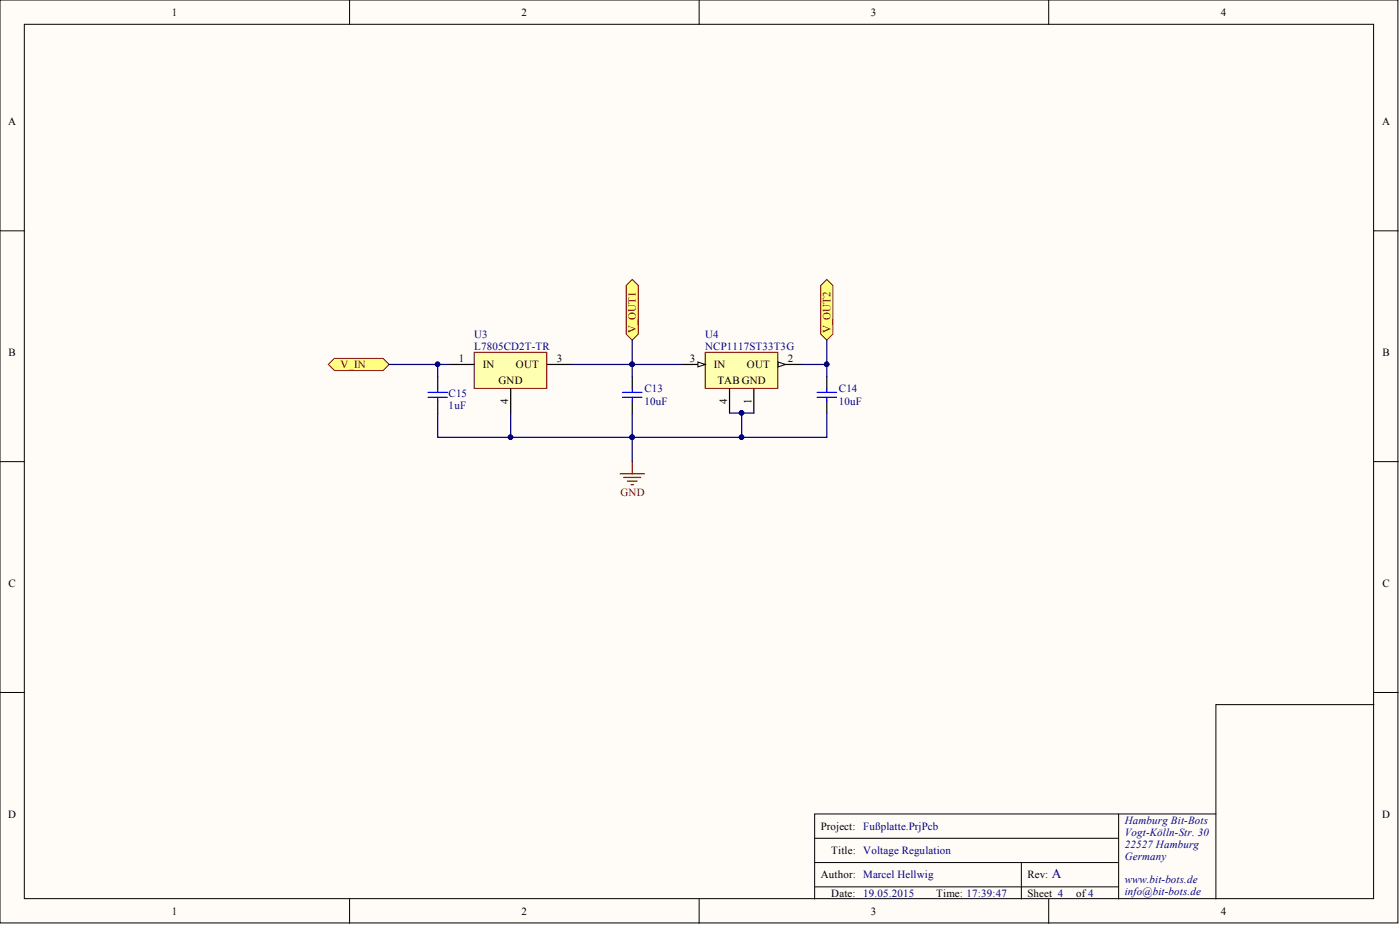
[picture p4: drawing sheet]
<svg xmlns="http://www.w3.org/2000/svg" width="292mm" height="193mm" viewBox="0 0 292 193" stroke-linecap="round" stroke-linejoin="round" font-family="sans-serif">
<g fill="#fffcf8" stroke="#000" stroke-width=".21">
<path d="M0 0h291.7v192.5h-291.7z"/>
<path d="M5.1 5.1h281.5v182.4h-281.5z"/>
</g>
<g fill="none" stroke="#000" stroke-width=".21">
<path d="M72.9 0v5.1M145.9 0v5.1M218.8 0v5.1M0 48.2h5.1M286.7 48.2h5M0 96.3h5.1M286.7 96.3h5M0 144.5h5.1M286.7 147h-33v40.5M286.7 144.5h5M170 179.9h63.4M170 174.9h63.4"/>
<path d="M213.1 179.9v7.6M233.4 169.8v17.7M253.7 169.8h-83.7v17.7M72.9 187.5v5.1M145.9 187.5v5.1M170 185h63.4M218.8 187.5v5.1"/>
</g>
<path d="M98.9 73.5h15.2v7.5h-15.2z" fill="#ffffb0" stroke="#800000" stroke-width=".21"/>
<path d="M93.9 76h5M114.2 76h5M106.5 81.1v5.1" fill="none" stroke="#000" stroke-width=".25"/>
<path d="M68.5 76l1.3-1.2h10.1l1.3 1.2-1.3 1.3h-10.1z" fill-rule="evenodd" fill="#ffff80" stroke="#800000" stroke-width=".21"/>
<path d="M147.1 73.5h15.2v7.5h-15.2z" fill="#ffffb0" stroke="#800000" stroke-width=".21"/>
<path d="M162.4 76h5M157.3 81.1v5.1" fill="none" stroke="#000" stroke-width=".25"/>
<path d="M162.4 75.5l1.5 .5-1.5 .5z" fill="#fffcf8"/>
<path d="M162.4 75.5l1.5 .5-1.5 .5z" fill="none" stroke="#000" stroke-width=".21"/>
<path d="M142.1 76h5M152.2 81.1v5.1" fill="none" stroke="#000" stroke-width=".25"/>
<path d="M145.6 75.5l1.5 .5-1.5 .5z" fill="#fffcf8"/>
<path d="M145.6 75.5l1.5 .5-1.5 .5z" fill="none" stroke="#000" stroke-width=".21"/>
<path d="M91.3 78.6v2.5M131.9 78.6v2.5M172.5 78.6v2.5M91.3 83.6v2.6M131.9 83.6v2.6M172.5 83.6v2.6" fill="none" stroke="#000" stroke-width=".25"/>
<path d="M89.3 81.9h4.1M89.3 82.9h4.1M91.3 81.1v.8M91.3 82.9v.7M129.9 81.9h4M129.9 82.9h4M131.9 81.1v.8M131.9 82.9v.7M170.5 81.9h4M170.5 82.9h4M172.5 81.1v.8M172.5 82.9v.7" fill="none" stroke="#00f" stroke-width=".25"/>
<path d="M81.2 76h12.7M91.3 76v2.6M119.2 76h12.7v2.6M131.9 76h10.2M167.4 76h5.1v2.6M91.3 86.2v5h15.2v-5M106.5 91.2h25.4M131.9 86.2v5h22.8v-5M152.2 86.2h5.1M172.5 86.2v5h-17.8" fill="none" stroke="#000080" stroke-width=".25"/>
<g fill="#000080" stroke="#000080" stroke-width=".21">
<circle cx="91.3" cy="76" r=".47"/>
<circle cx="154.7" cy="86.1" r=".47"/>
<circle cx="154.7" cy="91.2" r=".47"/>
<circle cx="131.9" cy="91.2" r=".47"/>
<circle cx="106.5" cy="91.2" r=".47"/>
<circle cx="131.9" cy="76" r=".47"/>
<circle cx="172.5" cy="76" r=".47"/>
</g>
<g fill="#ffff80" stroke="#800000" stroke-width=".21">
<path d="M130.6 59.6l1.3-1.3 1.3 1.3v10.1l-1.3 1.3-1.3-1.3z" fill-rule="evenodd"/>
<path d="M171.2 59.6l1.3-1.3 1.3 1.3v10.1l-1.3 1.3-1.3-1.3z" fill-rule="evenodd"/>
</g>
<path d="M131.9 71v5M172.5 71v5M131.9 91.2v5.1" fill="none" stroke="#000080" stroke-width=".25"/>
<g fill="#000080" stroke="#000080" stroke-width=".21">
<circle cx="172.5" cy="76" r=".47"/>
<circle cx="131.9" cy="76" r=".47"/>
<circle cx="131.9" cy="91.2" r=".47"/>
</g>
<path d="M129.4 98.8h5.1M130.1 99.6h3.6M131.9 96.3v2.5M130.9 100.4h2M131.7 101.1h.5" fill="none" stroke="#800000" stroke-width=".25"/>
<text font-size="2.8" fill="#000080" x="219.4" y="183.2">A</text>
<g font-size="2.3">
<text x="35.9" y="3.3">1</text>
<text x="108.8" y="3.3">2</text>
<text x="181.7" y="3.3">3</text>
<text x="254.7" y="3.3">4</text>
<text x="1.7" y="26.1">A</text>
<text x="288.4" y="26.1">A</text>
<text x="1.8" y="74.3">B</text>
<text x="95.7" y="75.5">1</text>
<text x="100.7" y="76.8">IN</text>
<text x="107.6" y="76.8">OUT</text>
<text x="116.2" y="75.5">3</text>
<text x="143.9" y="75.5">3</text>
<text x="148.9" y="76.8">IN</text>
<text x="155.8" y="76.8">OUT</text>
<text x="164.4" y="75.5">2</text>
<text x="288.4" y="74.3">B</text>
<text x="104" y="80.1">GND</text>
<text x="149.7" y="80.1">TAB GND</text>
<text x="106" y="84.3" transform="rotate(-90 106 84.3)">4</text>
<text x="151.7" y="84.3" transform="rotate(-90 151.7 84.3)">4</text>
<text x="156.8" y="84.3" transform="rotate(-90 156.8 84.3)">1</text>
<text x="1.8" y="122.4">C</text>
<text x="288.4" y="122.4">C</text>
<text x="1.7" y="170.6">D</text>
<text x="171.2" y="173.1">Project:</text>
<text x="288.4" y="170.6">D</text>
<text x="173.4" y="178.2">Title: Voltage Regulation</text>
<text x="171.2" y="183.2">Author: Marcel Hellwig</text>
<text x="214.4" y="183.2">Rev:</text>
<text x="35.9" y="190.8">1</text>
<text x="108.8" y="190.8">2</text>
<text x="173.4" y="187">Date:</text>
<text x="181.7" y="190.8">3</text>
<text x="195.3" y="187">Time: 17:39:47</text>
<text x="214.4" y="187">Sheet 4</text>
<text x="224.5" y="187">of4</text>
<text x="254.7" y="190.8">4</text>
</g>
<g font-size="2.3" fill="#000080">
<text x="98.9" y="70.5">U3</text>
<text x="147.1" y="70.5">U4</text>
<text x="98.9" y="73">L7805CD2T-TR</text>
<text x="147.1" y="73">NCP1117ST33T3G</text>
<text x="93.6" y="82.9">C15</text>
<text x="134.5" y="81.9">C13</text>
<text x="175" y="81.9">C14</text>
<text x="93.6" y="85.4">1uF</text>
<text x="134.5" y="84.4">10uF</text>
<text x="175" y="84.4">10uF</text>
<text x="180.1" y="173.1">Fußplatte.PrjPcb</text>
<text x="234.7" y="171.8">Hamburg Bit-Bots</text>
<text x="234.7" y="174.4">Vogt-Kölln-Str. 30</text>
<text x="234.7" y="176.9">22527 Hamburg</text>
<text x="234.7" y="179.4">Germany</text>
<text x="234.7" y="184.3">www.bit-bots.de</text>
<text x="180.1" y="187">19.05.2015</text>
<text x="234.7" y="186.8">info@bit-bots.de</text>
</g>
<g font-size="2.3" fill="#800000">
<text x="132.7" y="69.4" transform="rotate(-90 132.7 69.4)">V_OUT1</text>
<text x="173.3" y="69.4" transform="rotate(-90 173.3 69.4)">V_OUT2</text>
<text x="71" y="76.8">V_IN</text>
<text x="129.5" y="103.4">GND</text>
</g>
</svg>
